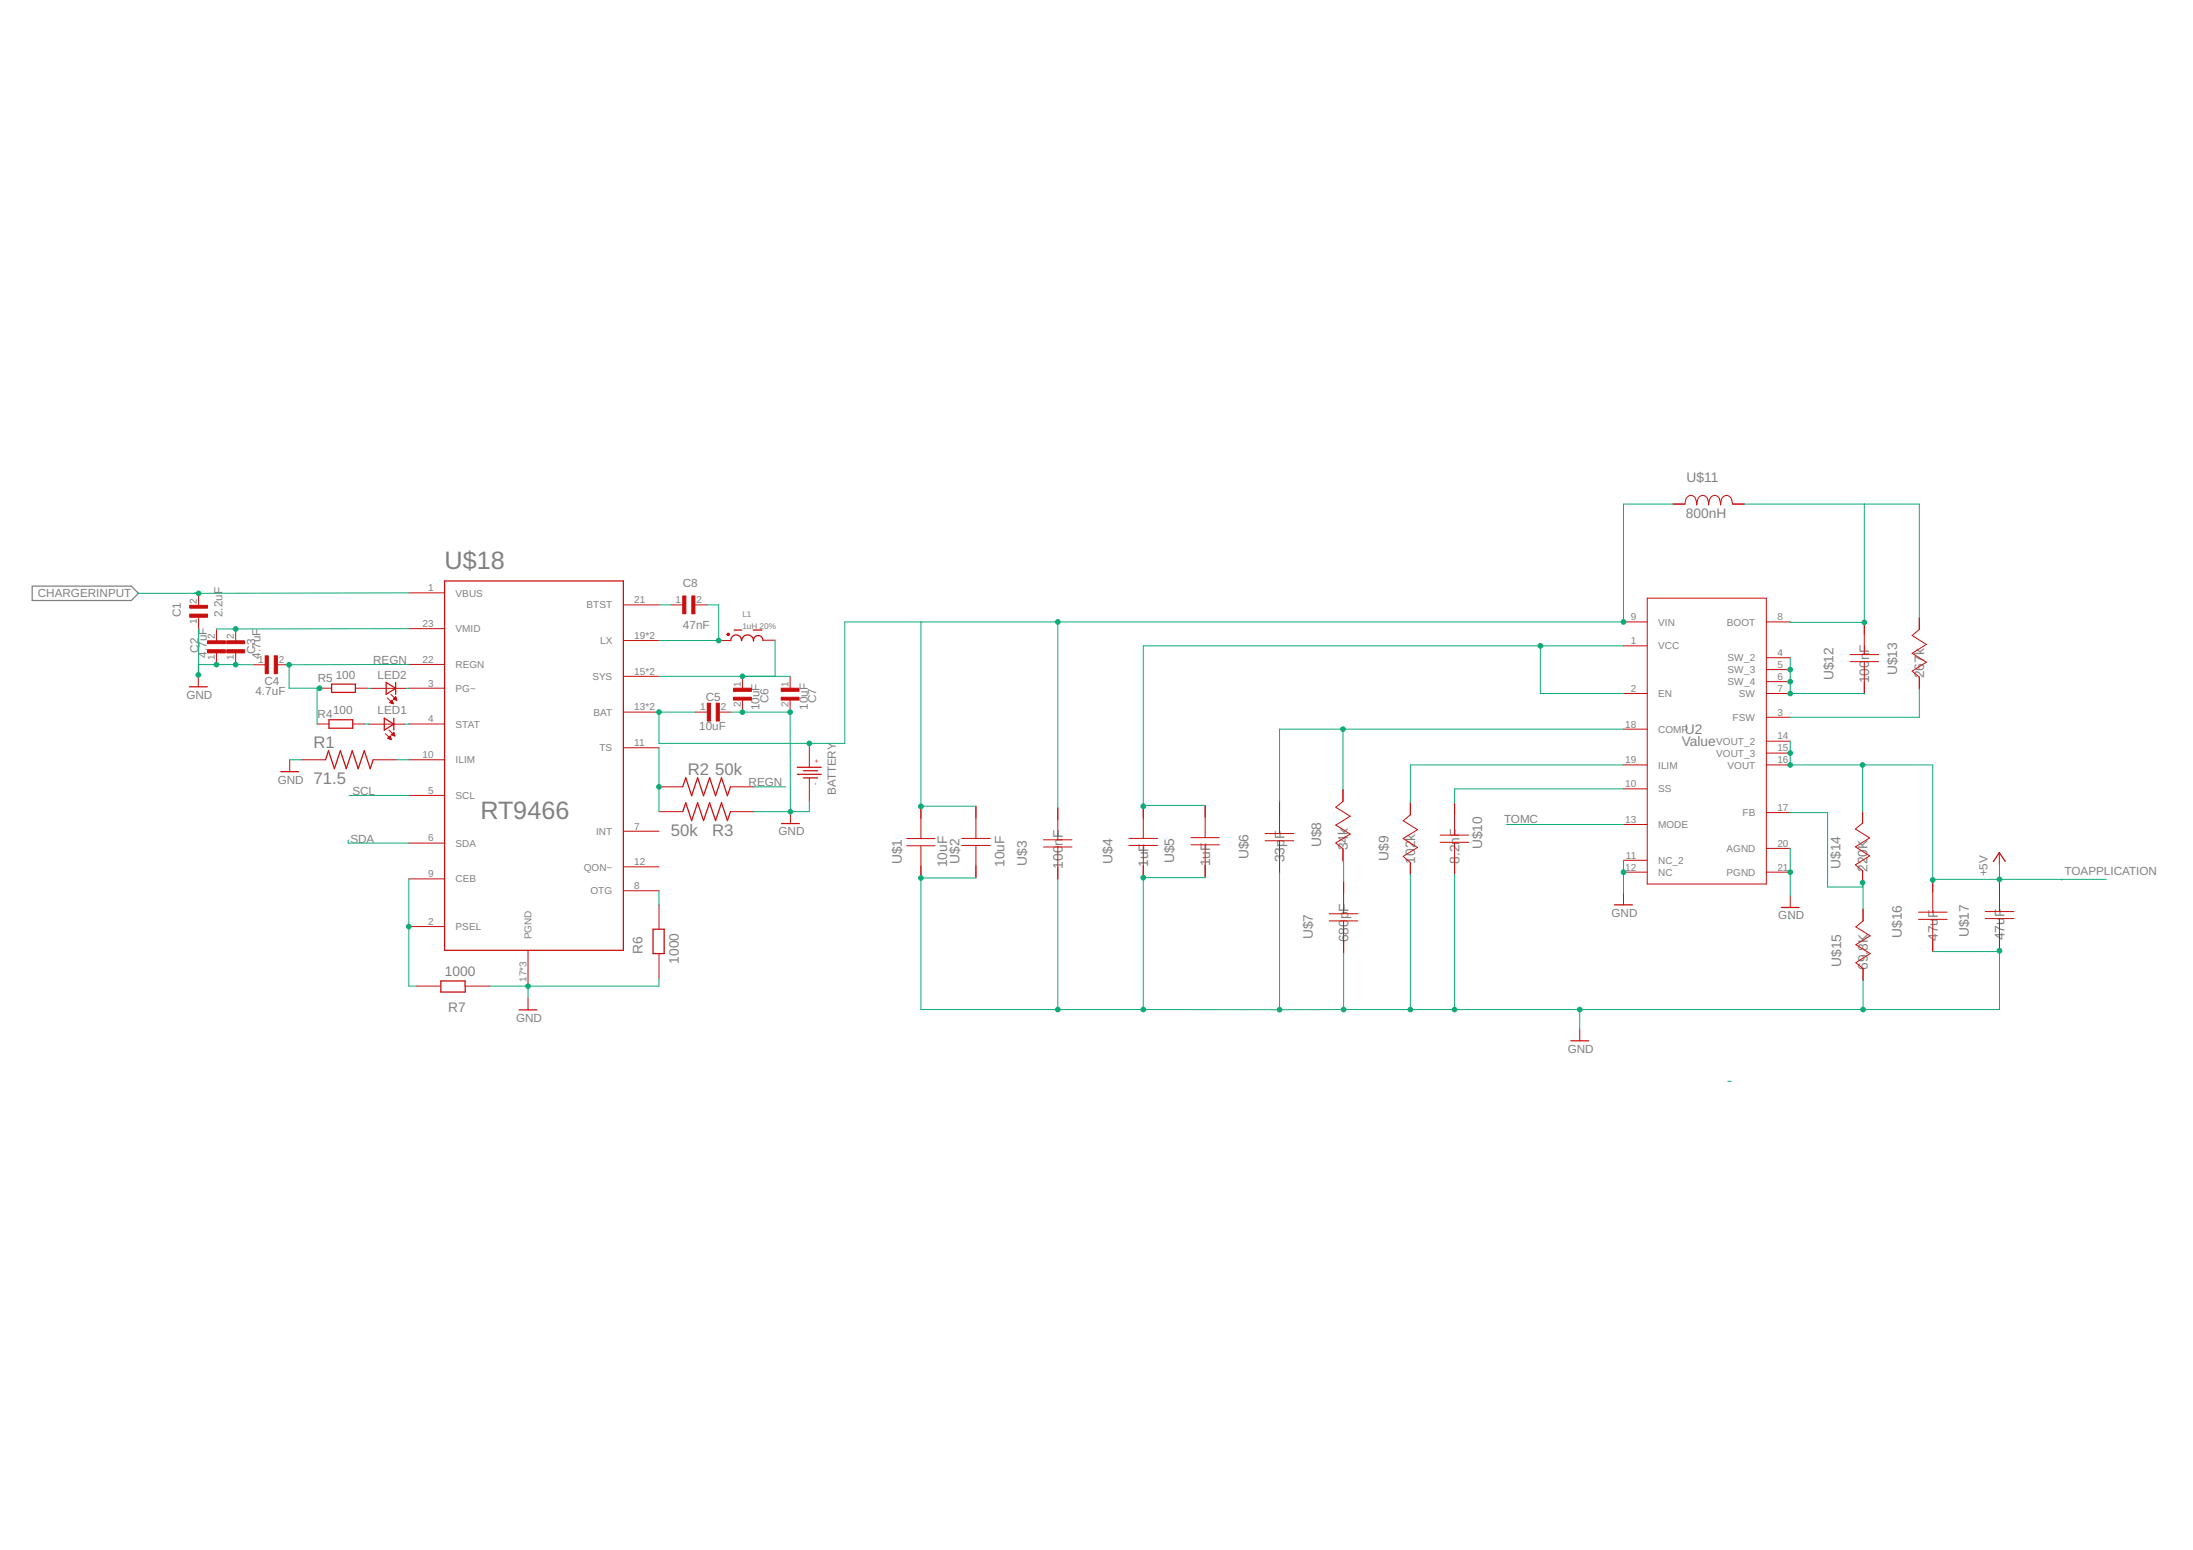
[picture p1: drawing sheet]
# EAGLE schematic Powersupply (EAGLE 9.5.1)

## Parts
BATT1  BATPADS  [PADSBATT]
C1  2.2uF  GRM155R61E225KE11D  [CAPC1005X70N]
C2  4.7uF  GRM188R61E475KE11D  [CAPC1608X95N]
C3  4.7uF  GRM188R61E475KE11D  [CAPC1608X95N]
C4  4.7uF  GRM188R61E475KE11D  [CAPC1608X95N]
C5  10uF  GRM185R60J106ME15J  [CAPC1608X50N]
C6  10uF  GRM185R60J106ME15J  [CAPC1608X50N]
C7  10uF  GRM185R60J106ME15J  [CAPC1608X50N]
C8  47nF  GRM033R61C473KE84D  [CAPC0603X33N]
L1  1uH 20%  74438356010  [4020]
LED1  LTST-C191KGKT  [0603]
LED2  LTST-C191KGKT  [0603]
R1  71.5  RC0402FR-0771R5L  [RESC1005X40N]
R2  50k  ERA-3AEB4992V  [RESC1608X55N]
R3  50k  ERA-3AEB4992V  [RESC1608X55N]
R4  RX0402_100  [RC0402_100]
R5  RX0402_100  [RC0402_100]
R6  1000  ERJ-2GEJ102X  [RESC1005X40N]
R7  1000  ERJ-2GEJ102X  [RESC1005X40N]
U2  Value  TPS61088RHLR  [RHL0020A]
U$1  10uF  CC1206ZKY5V7BB106  [1206_190]
U$2  10uF  CC1206ZKY5V7BB106  [1206_190]
U$3  100nF  CC0402KRX7R6BB104  [0402]
U$4  1uF  EMK107B7105KA-T  [0603]
U$5  1uF  EMK107B7105KA-T  [0603]
U$6  33pF  885012005043  [0402]
U$7  680pF  CL10C681JA8NNNC  [0603]
U$8  34k  CRCW040234K0FKED  [0402]
U$9  102k  CRCW0402102KFKED  [0402]
U$10  8.2nF  CC0402KRX7R7BB822  [0402]
U$11  800nH  XAL5020-801MEB  [XAL5020]
U$12  100nF  CC0402KRX5R7BB104  [0402]
U$13  267k  CRCW0402267KFKED  [0402]
U$14  220K  RC0603FR-07220KL  [0603]
U$15  69.8K  CRCW040269K8FKED  [0402]
U$16  47uF  C5750X5R1C476M230KA  [2220_250]
U$17  47uF  C5750X5R1C476M230KA  [2220_250]
U$18  RT9466  [V/W/U/XQFN4*4-24]

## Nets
+5V: U2.14(VOUT_2) U2.15(VOUT_3) U2.16(VOUT) U$14.1 U$16.1 U$17.1
BATT+: BATT1.1 C5.1 U2.9(VIN) U$1.1 U$2.1 U$3.1 U$11.1 U$18.13(BAT) U$18.14(BAT)
CHARGERINPUT: C1.2 U$18.1(VBUS)
GND: BATT1.2 C1.1 C2.1 C3.1 C4.1 C5.2 C6.2 C7.2 R1.1 R3.2 R6.1 R7.1 U2.11(NC_2) U2.12(NC) U2.20(AGND) U2.21(PGND) U$1.2 U$2.2 U$3.2 U$4.2 U$5.2 U$6.2 U$7.2 U$9.2 U$10.2 U$15.2 U$16.2 U$17.2 U$18.17(PGND) U$18.18(PGND) U$18.25(PGND)
N$2: C6.1 C7.1 L1.P$2 U$18.15(SYS) U$18.16(SYS)
N$5: U2.1(VCC) U2.2(EN) U$4.1 U$5.1
N$6: U$7.1 U$8.2
N$8: C2.2 C3.2 U$18.23(VMID)
N$9: U2.18(COMP) U$6.1 U$8.1
N$10: U2.19(ILIM) U$9.1
N$11: U2.10(SS) U$10.1
N$12: LED1.2(A2) R4.P$1
N$13: C8.1 U$18.21(BTST)
N$14: U2.3(FSW) U$13.2
N$15: U2.4(SW_2) U2.5(SW_3) U2.6(SW_4) U2.7(SW) U$12.2
N$16: U2.8(BOOT) U$11.2 U$12.1 U$13.1
N$17: C8.2 L1.P$1 U$18.19(LX) U$18.20(LX)
N$18: U2.17(FB) U$14.2 U$15.1
N$19: LED1.1(K2) U$18.4(STAT)
N$20: LED2.1(K2) U$18.3(PG~)
N$21: R1.2 U$18.10(ILIM)
N$22: R2.2 R3.1 U$18.11(TS)
N$23: LED2.2(A2) R5.P$1
N$24: R6.2 U$18.8(OTG)
N$25: R7.2 U$18.2(PSEL) U$18.9(CEB)
REGN: C4.2 R2.1 R4.P$2 R5.P$2 U$18.22(REGN)
SCL: U$18.5(SCL)
SDA: U$18.6(SDA)
TOMC: U2.13(MODE)
Unconnected: U$18.7(INT) U$18.12(QON~)

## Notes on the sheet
- BATTERY
- 5V output
- TOAPPLICATION
- Power will be taken
  directly from the battery
- Input from a 5 to 12v 5amps charger
  This charging circuit features fast charging
  The battery is 1s 4p Lithium ion cell
  (3.7v 14Ah)
  Battery back up 25hours
- Charging time is 2 hours
- As Charging indicator
  Charger connected indicator
  Can be programmed to say
  the battery level
